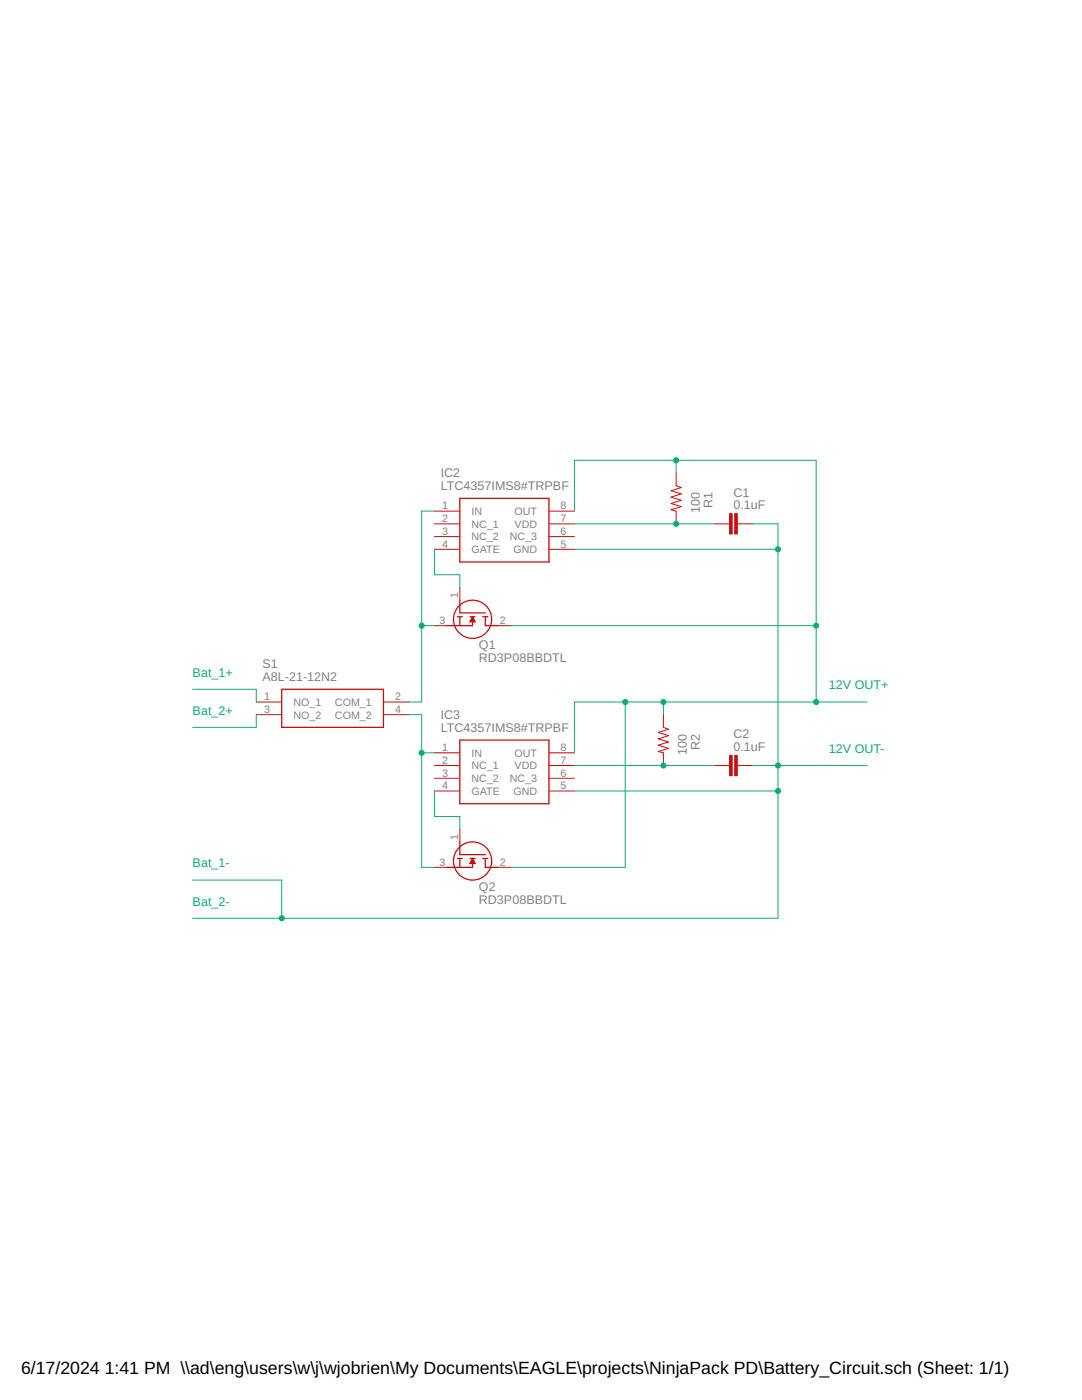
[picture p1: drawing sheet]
<svg xmlns="http://www.w3.org/2000/svg" width="216mm" height="279mm" viewBox="0 0 216 279" stroke-linecap="round" stroke-linejoin="round" font-family="sans-serif">
<g fill="none" stroke="#c90d0c" stroke-width=".25">
<path d="M91.8 99.5h17.7v12.7h-17.7zM91.8 119.8v2.5h5M56.2 137.6h20.3v7.6h-20.3zM91.2 123.1h1.1M91.8 123.1v1.8M93.8 123.1h1M93.9 123.9h.8M94 123.7h.6M94.1 123.4h.4M94.2 123.2h.2M94.3 123.1v1.8h-5.1M94.3 123.1l.5 1h-1z"/>
<path d="M96.3 123.1h1M96.8 123.1v1.8h2.6M91.8 147.7h17.7v12.7h-17.7zM91.2 171.3h1.1M91.8 168v2.6h5M91.8 171.3v1.8M93.8 171.3h1M93.8 172.3h1M93.9 172.1h.8M94 171.9h.6M94.1 171.6h.4M94.3 171.4h.1"/>
<path d="M94.3 171.3v1.8h-5.1M94.3 171.3l.5 1h-1zM96.3 171.3h1M96.8 171.3v1.8h2.6"/>
<circle cx="94.3" cy="123.6" r="3.8"/>
<circle cx="94.3" cy="171.8" r="3.8"/>
</g>
<g fill="none" stroke="#c90d0c" stroke-width=".2">
<path d="M134.9 94.4v2.5l1 .4-2 .6 2 .7-2 .6 2 .6-2 .7 2 .6-2 .6 1 .3v2.5M86.7 102h5.1M86.7 104.5h5.1M86.7 107.1h5.1M86.7 109.6h5.1M91.8 117.2v2.6M109.5 102h5.1M109.5 104.5h5.1M109.5 107.1h5.1M109.5 109.6h5.1M142.5 104.5h3.1M147.1 104.5h3.1"/>
<path d="M86.7 124.9h2.5M99.4 124.9h2.5M51.1 140.1h5.1M51.1 142.6h5.1M76.5 140.1h5.1M76.5 142.6h5.1M86.7 150.2h5.1M86.7 152.8h5.1M86.7 155.3h5.1M86.7 157.9h5.1M109.5 150.2h5.1M109.5 152.8h5.1"/>
<path d="M109.5 155.3h5.1M109.5 157.9h5.1M132.4 142.6v2.6l1 .3-2 .7 2 .6-2 .6 2 .7-2 .6 2 .7-2 .6 1 .2v2.6M142.5 152.8h3.1M147.1 152.8h3.1M86.7 173.1h2.5M91.8 165.5v2.5M99.4 173.1h2.5"/>
</g>
<g fill="#c90d0c" stroke="#c90d0c" stroke-width=".2">
<path d="M146.6 102.5h.5v4.1h-.5z"/>
<path d="M145.6 102.5h.5v4.1h-.5z"/>
<path d="M146.6 150.7h.5v4.1h-.5z"/>
<path d="M145.6 150.7h.5v4.1h-.5z"/>
</g>
<g fill="none" stroke="#0dab76" stroke-width=".2">
<path d="M134.9 91.9v2.5M86.7 102h-2.6v38.1h-2.5M86.7 109.6v5.1h5.1v2.5M114.6 104.5h27.9M114.6 109.6h40.6M114.6 102v-10.1h48.3v48.2M150.2 104.5h5v78.8h-116.8M38.4 137.6h12.7v2.5M84.1 124.9h2.6M101.9 124.9h61M51.1 142.6v2.6h-12.7M81.6 142.6h2.5v30.5h2.6"/>
<path d="M84.1 150.2h2.6M86.7 157.9v5h5.1v2.6M114.6 152.8h27.9M114.6 157.9h40.6M124.8 140.1v33h-22.9M132.4 140.1v2.5M150.2 152.8h22.8M173 140.1h-58.4v10.1M38.4 175.6h17.8v7.7"/>
</g>
<g fill="#0dab76" stroke="#0dab76" stroke-width=".2">
<circle cx="155.2" cy="152.8" r=".51"/>
<circle cx="155.2" cy="109.6" r=".51"/>
<circle cx="155.2" cy="157.9" r=".51"/>
<circle cx="56.2" cy="183.3" r=".51"/>
<circle cx="84.1" cy="124.9" r=".51"/>
<circle cx="84.1" cy="150.2" r=".51"/>
<circle cx="162.9" cy="140.1" r=".51"/>
<circle cx="162.9" cy="124.9" r=".51"/>
<circle cx="132.4" cy="140.1" r=".51"/>
<circle cx="134.9" cy="91.9" r=".51"/>
<circle cx="124.8" cy="140.1" r=".51"/>
<circle cx="132.4" cy="152.8" r=".51"/>
<circle cx="134.9" cy="104.5" r=".51"/>
</g>
<g font-size="3.5">
<text x="4.2" y="274.2">6/17/2024</text>
<text x="20.9" y="274.2">1:41 PM \\ad\eng\users\w\j\wjobrien\My Documents\EAGLE\projects\NinjaPack PD\Battery_Circuit.sch (Sheet: 1/1)</text>
</g>
<g font-size="2.5" fill="#808080">
<text x="87.9" y="95.3">IC2</text>
<text x="87.9" y="97.8">LTC4357IMS8#TRPBF</text>
<text x="142.2" y="101.4" transform="rotate(-90 142.2 101.4)">R1</text>
<text x="146.3" y="101.6">0.1uF</text>
<text x="146.3" y="99.1">C1</text>
<text x="139.6" y="102.4" transform="rotate(-90 139.6 102.4)">100</text>
<text x="95.6" y="129.6">Q1</text>
<text x="52.4" y="135.9">A8L-21-12N2</text>
<text x="52.4" y="133.4">S1</text>
<text x="95.6" y="132.1">RD3P08BBDTL</text>
<text x="87.9" y="143.5">IC3</text>
<text x="87.9" y="146.1">LTC4357IMS8#TRPBF</text>
<text x="139.6" y="149.6" transform="rotate(-90 139.6 149.6)">R2</text>
<text x="146.3" y="149.9">0.1uF</text>
<text x="146.3" y="147.3">C2</text>
<text x="137.1" y="150.6" transform="rotate(-90 137.1 150.6)">100</text>
<text x="95.6" y="177.8">Q2</text>
<text x="95.6" y="180.3">RD3P08BBDTL</text>
</g>
<g font-size="2.5" fill="#0dab76">
<text x="38.4" y="135">Bat_1+</text>
<text x="165.4" y="137.6">12V OUT+</text>
<text x="38.4" y="142.6">Bat_2+</text>
<text x="165.4" y="150.2">12V OUT-</text>
<text x="38.4" y="173.1">Bat_1-</text>
<text x="38.4" y="180.7">Bat_2-</text>
</g>
<g font-size="2.1" fill="#808080">
<text x="88.2" y="101.7">1</text>
<text x="111.9" y="101.7">8</text>
<text x="88.2" y="104.2">2</text>
<text x="88.2" y="106.7">3</text>
<text x="94.1" y="102.8">IN</text>
<text x="94.1" y="105.3">NC_1</text>
<text x="94.1" y="107.8">NC_2</text>
<text x="101.7" y="107.8">NC_3</text>
<text x="102.7" y="102.8">OUT</text>
<text x="102.7" y="105.3">VDD</text>
<text x="111.9" y="104.2">7</text>
<text x="111.9" y="106.7">6</text>
<text x="88.2" y="109.3">4</text>
<text x="94.1" y="110.4">GATE</text>
<text x="102.4" y="110.4">GND</text>
<text x="111.9" y="109.3">5</text>
<text x="91.4" y="119.4" transform="rotate(-90 91.4 119.4)">1</text>
<text x="87.7" y="124.5">3</text>
<text x="99.7" y="124.5">2</text>
<text x="52.7" y="139.7">1</text>
<text x="52.7" y="142.3">3</text>
<text x="58.5" y="140.9">NO_1</text>
<text x="58.5" y="143.4">NO_2</text>
<text x="66.8" y="140.9">COM_1</text>
<text x="66.8" y="143.4">COM_2</text>
<text x="78.9" y="139.7">2</text>
<text x="78.9" y="142.3">4</text>
<text x="88.2" y="149.9">1</text>
<text x="111.9" y="149.9">8</text>
<text x="88.2" y="152.4">2</text>
<text x="88.2" y="155">3</text>
<text x="94.1" y="151">IN</text>
<text x="94.1" y="153.5">NC_1</text>
<text x="102.7" y="151">OUT</text>
<text x="102.7" y="153.5">VDD</text>
<text x="111.9" y="152.4">7</text>
<text x="111.9" y="155">6</text>
<text x="88.2" y="157.5">4</text>
<text x="94.1" y="156.1">NC_2</text>
<text x="94.1" y="158.6">GATE</text>
<text x="101.7" y="156.1">NC_3</text>
<text x="102.4" y="158.6">GND</text>
<text x="111.9" y="157.5">5</text>
<text x="91.4" y="167.7" transform="rotate(-90 91.4 167.7)">1</text>
<text x="87.7" y="172.7">3</text>
<text x="99.7" y="172.7">2</text>
</g>
</svg>
